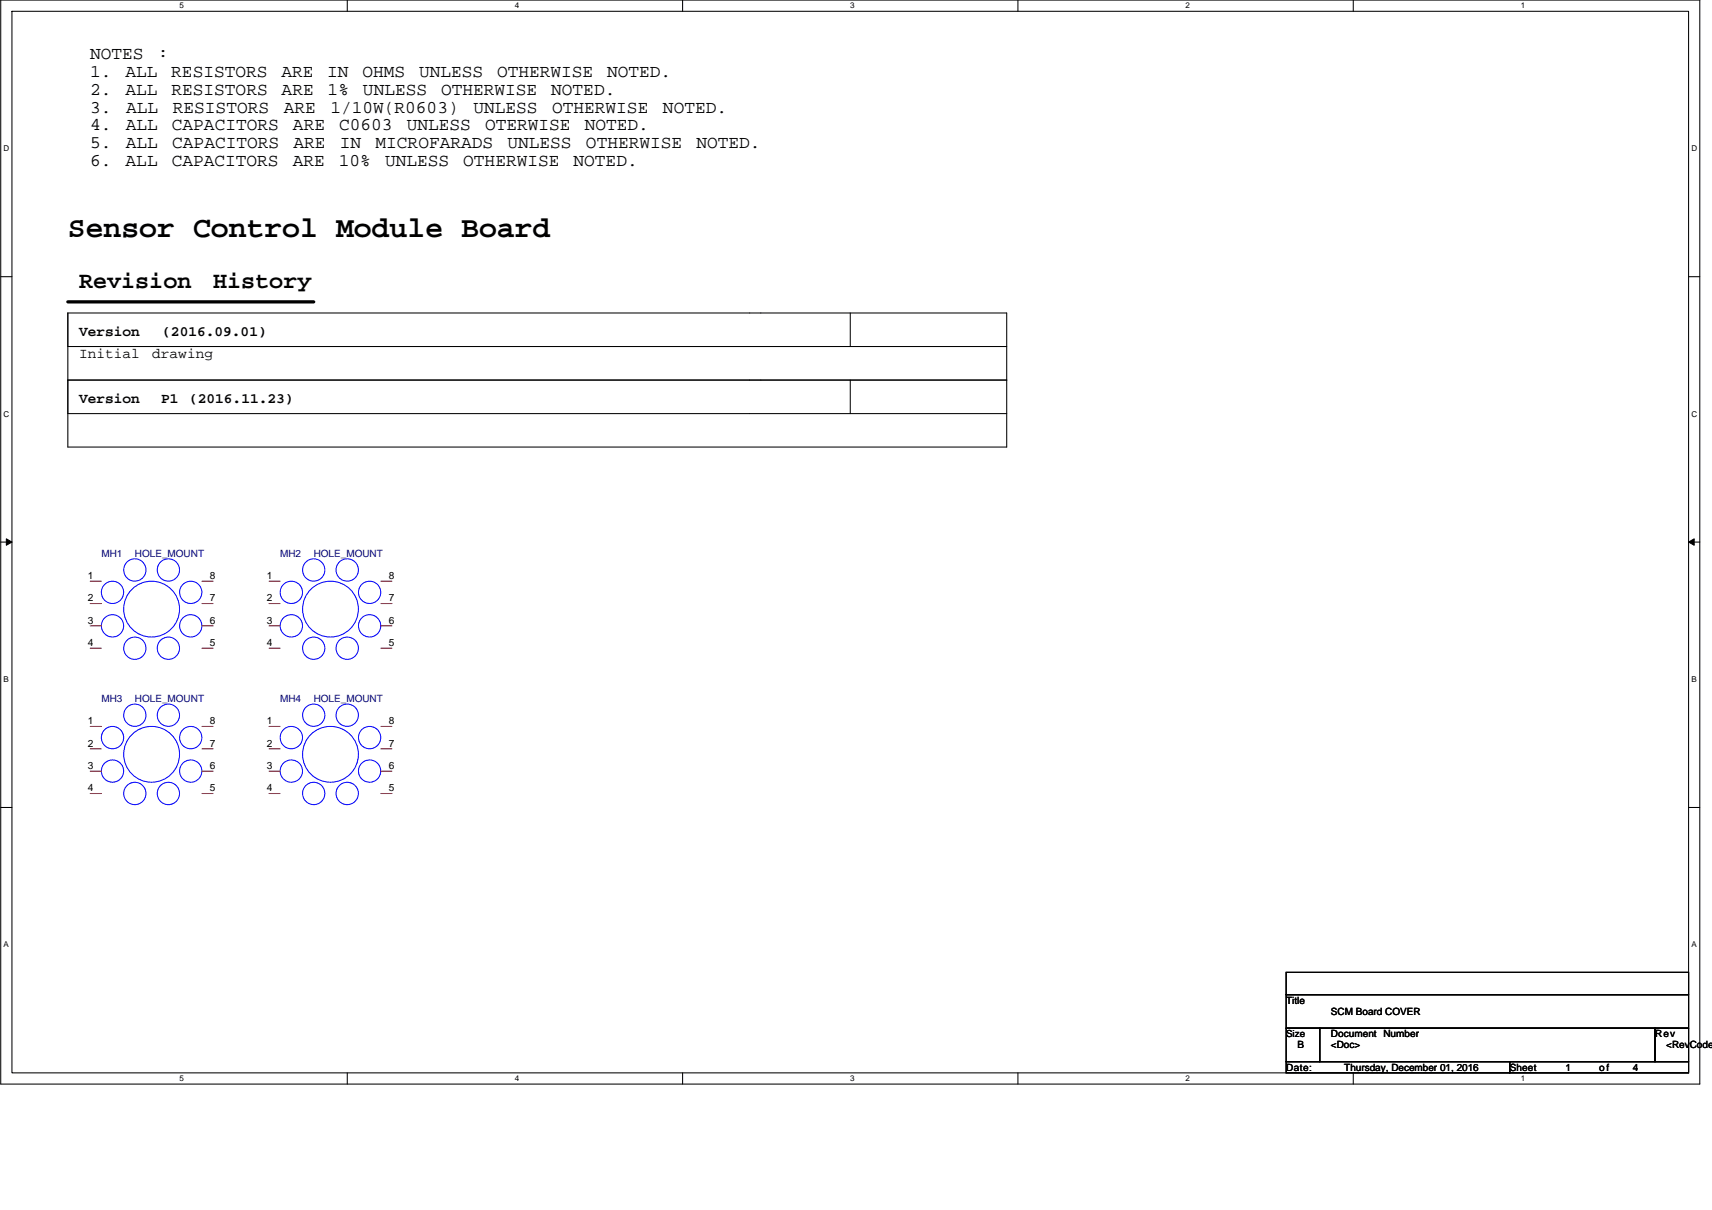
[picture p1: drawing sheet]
<svg xmlns="http://www.w3.org/2000/svg" width="420mm" height="297mm" viewBox="0 0 420 297" stroke-linecap="round" stroke-linejoin="round" font-family="sans-serif">
<path d="M.2 0h417v266.1h-417zM2.9 2.8h411.5v260.6h-411.5z" fill="none" stroke="#000" stroke-width=".25"/>
<g fill="#fff">
<path d="M44.1 .3h1.1v2.2h-1.1z"/>
<path d="M44.1 263.7h1.1v2.2h-1.1z"/>
</g>
<path d="M85.2 0v2.8M85.2 263.4v2.7" fill="none" stroke="#000" stroke-width=".25"/>
<g fill="#fff">
<path d="M126.4 .3h1.1v2.2h-1.1z"/>
<path d="M126.4 263.7h1.1v2.2h-1.1z"/>
</g>
<path d="M167.5 0v2.8M167.5 263.4v2.7" fill="none" stroke="#000" stroke-width=".25"/>
<g fill="#fff">
<path d="M208.7 .3h1.1v2.2h-1.1z"/>
<path d="M208.7 263.7h1.1v2.2h-1.1z"/>
</g>
<path d="M249.8 0v2.8M249.8 263.4v2.7" fill="none" stroke="#000" stroke-width=".25"/>
<g fill="#fff">
<path d="M291 .3h1.1v2.2h-1.1z"/>
<path d="M291 263.7h1.1v2.2h-1.1z"/>
</g>
<path d="M332.1 0v2.8M332.1 263.4v2.7" fill="none" stroke="#000" stroke-width=".25"/>
<g fill="#fff">
<path d="M373.3 .3h1.1v2.2h-1.1z"/>
<path d="M373.3 263.7h1.1v2.2h-1.1z"/>
<path d="M.9 35.3h1.4v2.2h-1.4z"/>
<path d="M415.1 35.3h1.4v2.2h-1.4z"/>
<path d="M.9 100.5h1.4v2.2h-1.4z"/>
<path d="M415.1 100.5h1.4v2.2h-1.4z"/>
</g>
<path d="M.2 67.9h2.7M414.4 67.9h2.8" fill="none" stroke="#000" stroke-width=".25"/>
<g fill="#fff">
<path d="M.9 165.7h1.3v2.2h-1.3z"/>
<path d="M415.1 165.7h1.3v2.2h-1.3z"/>
</g>
<path d="M.2 133.1h2.7M414.4 133.1h2.8" fill="none" stroke="#000" stroke-width=".25"/>
<path d="M1.6 132.3l1.3 .8-1.3 .8zM414.4 133.1l1.4-.8v1.6z" fill="#000" stroke="#000" stroke-width=".25"/>
<g fill="#fff">
<path d="M.8 230.8h1.4v2.2h-1.4z"/>
<path d="M415.1 230.8h1.3v2.2h-1.3z"/>
</g>
<g fill="none" stroke="#000" stroke-width=".25">
<path d="M16.6 76.8v8.3h230.5M16.6 76.8h230.5v16.5M16.6 76.8v16.5M208.7 76.8v8.3M16.6 93.3v16.4h230.5v-16.4M16.6 93.3v8.2h230.5M16.6 93.3h230.5M208.7 93.3v8.2M.2 198.2h2.7M414.4 198.2h2.8M315.6 238.7h98.8v5.5h-98.8zM315.6 252.4h8.3v8.2h-8.3z"/>
<path d="M315.6 244.2h98.8v8.2h-98.8zM323.9 252.4h82.3v8.2h-82.3zM406.2 252.4h8.2v8.2h-8.2zM315.6 260.6h54.9v2.8h-54.9zM370.5 260.6h43.9v2.8h-43.9z"/>
</g>
<path d="M16.6 74.1h60.4" fill="none" stroke="#000" stroke-width=".8"/>
<g fill="none" stroke="#00f" stroke-width=".25">
<circle cx="33.1" cy="139.9" r="2.74"/>
<circle cx="41.3" cy="139.9" r="2.74"/>
<circle cx="77" cy="139.9" r="2.74"/>
<circle cx="85.2" cy="139.9" r="2.75"/>
<circle cx="27.6" cy="153.6" r="2.74"/>
<circle cx="27.6" cy="145.4" r="2.73"/>
<circle cx="33.1" cy="159.1" r="2.73"/>
<circle cx="37.2" cy="149.5" r="6.9"/>
<circle cx="41.3" cy="159.1" r="2.73"/>
<circle cx="46.8" cy="153.6" r="2.74"/>
<circle cx="46.8" cy="145.4" r="2.73"/>
<circle cx="71.5" cy="153.6" r="2.75"/>
<circle cx="71.5" cy="145.4" r="2.74"/>
<circle cx="77" cy="159.1" r="2.73"/>
<circle cx="81.1" cy="149.5" r="6.9"/>
<circle cx="85.2" cy="159.1" r="2.74"/>
<circle cx="90.7" cy="153.6" r="2.74"/>
<circle cx="90.7" cy="145.4" r="2.73"/>
<circle cx="33.1" cy="175.6" r="2.73"/>
<circle cx="41.3" cy="175.6" r="2.73"/>
<circle cx="77" cy="175.6" r="2.73"/>
<circle cx="85.2" cy="175.6" r="2.74"/>
<circle cx="27.6" cy="181.1" r="2.74"/>
<circle cx="27.6" cy="189.3" r="2.73"/>
<circle cx="33.1" cy="194.8" r="2.74"/>
<circle cx="37.2" cy="185.2" r="6.9"/>
<circle cx="41.3" cy="194.8" r="2.74"/>
<circle cx="46.8" cy="181.1" r="2.74"/>
<circle cx="46.8" cy="189.3" r="2.73"/>
<circle cx="71.5" cy="181.1" r="2.75"/>
<circle cx="71.5" cy="189.3" r="2.74"/>
<circle cx="77" cy="194.8" r="2.74"/>
<circle cx="81.1" cy="185.2" r="6.9"/>
<circle cx="85.2" cy="194.8" r="2.75"/>
<circle cx="90.7" cy="181.1" r="2.74"/>
<circle cx="90.7" cy="189.3" r="2.73"/>
</g>
<g fill="none" stroke="#f00" stroke-width=".25">
<path d="M22.1 142.7h2.8M22.1 148.2h2.8M22.1 153.6h2.8M22.1 159.1h2.8M49.6 142.7h2.7M49.6 148.2h2.7M49.6 153.6h2.7M49.6 159.1h2.7M66 142.7h2.8M66 148.2h2.8M66 153.6h2.8M66 159.1h2.8"/>
<path d="M93.5 142.7h2.7M93.5 148.2h2.7M93.5 153.6h2.7M93.5 159.1h2.7M22.1 178.3h2.8M49.6 178.3h2.7M66 178.3h2.8M93.5 178.3h2.7M22.1 183.8h2.8M22.1 189.3h2.8M22.1 194.8h2.8M49.6 183.8h2.7"/>
<path d="M49.6 189.3h2.7M49.6 194.8h2.7M66 183.8h2.8M66 189.3h2.8M66 194.8h2.8M93.5 183.8h2.7M93.5 189.3h2.7M93.5 194.8h2.7"/>
</g>
<text font-size="7.3" x="16.6" y="58.2">Sensor Control Module Board</text>
<g font-size="5.8">
<text x="19.4" y="70.7">Revision</text>
<text x="52.3" y="70.7">History</text>
</g>
<g font-size="4.4">
<text x="22.1" y="14.5">NOTES</text>
<text x="38.7" y="14.5">:</text>
<text x="22.1" y="18.9">1.</text>
<text x="22.1" y="23.3">2.</text>
<text x="30.8" y="18.9">ALL</text>
<text x="30.8" y="23.3">ALL</text>
<text x="42" y="18.9">RESISTORS</text>
<text x="42.1" y="23.3">RESISTORS</text>
<text x="69" y="18.9">ARE</text>
<text x="69.1" y="23.3">ARE</text>
<text x="80.3" y="18.9">IN</text>
<text x="80.4" y="23.3">1%</text>
<text x="89" y="18.9">OHMS</text>
<text x="89.1" y="23.3">UNLESS</text>
<text x="102.8" y="18.9">UNLESS</text>
<text x="108.2" y="23.3">OTHERWISE</text>
<text x="122" y="18.9">OTHERWISE</text>
<text x="135.3" y="23.3">NOTED.</text>
<text x="149" y="18.9">NOTED.</text>
<text x="22.1" y="27.6">3.</text>
<text x="31" y="27.6">ALL</text>
<text x="42.4" y="27.6">RESISTORS</text>
<text x="69.6" y="27.6">ARE</text>
<text x="81.1" y="27.6">1/10W(R0603)</text>
<text x="116.2" y="27.6">UNLESS</text>
<text x="135.5" y="27.6">OTHERWISE</text>
<text x="162.7" y="27.6">NOTED.</text>
<text x="22.1" y="32">4.</text>
<text x="30.8" y="32">ALL</text>
<text x="42.2" y="32">CAPACITORS</text>
<text x="71.9" y="32">ARE</text>
<text x="83.2" y="32">C0603</text>
<text x="99.8" y="32">UNLESS</text>
<text x="119.1" y="32">OTERWISE</text>
<text x="143.5" y="32">NOTED.</text>
<text x="22.1" y="36.4">5.</text>
<text x="22.1" y="40.8">6.</text>
<text x="30.8" y="40.8">ALL</text>
<text x="30.9" y="36.4">ALL</text>
<text x="42.2" y="40.8">CAPACITORS</text>
<text x="42.3" y="36.4">CAPACITORS</text>
<text x="71.8" y="40.8">ARE</text>
<text x="72" y="36.4">ARE</text>
<text x="83.2" y="40.8">10%</text>
<text x="83.4" y="36.4">IN</text>
<text x="92.2" y="36.4">MICROFARADS</text>
<text x="94.5" y="40.8">UNLESS</text>
<text x="113.7" y="40.8">OTHERWISE</text>
<text x="124.6" y="36.4">UNLESS</text>
<text x="140.8" y="40.8">NOTED.</text>
<text x="143.8" y="36.4">OTHERWISE</text>
<text x="170.9" y="36.4">NOTED.</text>
</g>
<g font-size="3.6">
<text x="19.4" y="82.6">Version</text>
<text x="39.8" y="82.6">(2016.09.01)</text>
<text x="19.4" y="87.9">Initial</text>
<text x="37.3" y="87.9">drawing</text>
<text x="19.4" y="99">Version</text>
<text x="39.5" y="99">P1</text>
<text x="46.4" y="99">(2016.11.23)</text>
</g>
<g font-size="2.5" fill="#000080">
<text x="24.9" y="136.7">MH1</text>
<text x="33.1" y="136.7">HOLE_MOUNT</text>
<text x="68.8" y="136.7">MH2</text>
<text x="77" y="136.7">HOLE_MOUNT</text>
<text x="24.9" y="172.3">MH3</text>
<text x="33.1" y="172.3">HOLE_MOUNT</text>
<text x="68.8" y="172.3">MH4</text>
<text x="77" y="172.3">HOLE_MOUNT</text>
</g>
<g font-size="2.5">
<text x="21.6" y="142.1">1</text>
<text x="51.5" y="142.1">8</text>
<text x="65.5" y="142.1">1</text>
<text x="95.4" y="142.1">8</text>
<text x="21.6" y="147.6">2</text>
<text x="51.5" y="147.6">7</text>
<text x="65.5" y="147.6">2</text>
<text x="95.4" y="147.6">7</text>
<text x="21.6" y="153.1">3</text>
<text x="51.5" y="153.1">6</text>
<text x="65.5" y="153.1">3</text>
<text x="95.4" y="153.1">6</text>
<text x="21.6" y="158.6">4</text>
<text x="51.5" y="158.6">5</text>
<text x="65.5" y="158.6">4</text>
<text x="95.4" y="158.6">5</text>
<text x="21.6" y="177.8">1</text>
<text x="51.5" y="177.8">8</text>
<text x="65.5" y="177.8">1</text>
<text x="95.4" y="177.8">8</text>
<text x="21.6" y="183.3">2</text>
<text x="51.5" y="183.3">7</text>
<text x="65.5" y="183.3">2</text>
<text x="95.4" y="183.3">7</text>
<text x="21.6" y="188.7">3</text>
<text x="51.5" y="188.7">6</text>
<text x="65.5" y="188.7">3</text>
<text x="95.4" y="188.7">6</text>
<text x="21.6" y="194.2">4</text>
<text x="51.5" y="194.2">5</text>
<text x="65.5" y="194.2">4</text>
<text x="95.4" y="194.2">5</text>
<text x="315.6" y="246.4">Title</text>
<text x="326.6" y="249.1">SCM Board COVER</text>
<text x="318.4" y="257.3">B</text>
<text x="326.6" y="254.6">Document Number</text>
<text x="326.6" y="257.3">&lt;Doc&gt;</text>
<text x="406.2" y="254.6">Rev</text>
<text x="408.9" y="257.3">&lt;RevCode</text>
<text x="315.6" y="262.8">Date:</text>
<text x="329.9" y="262.8">Thursday, December 01, 2016</text>
<text x="370.5" y="262.8">Sheet</text>
<text x="384.2" y="262.8">1</text>
<text x="392.5" y="262.8">of</text>
<text x="400.7" y="262.8">4</text>
</g>
<text font-size="2.4" x="315.6" y="254.6">Size</text>
<g font-size="2">
<text x="44.1" y="2.1">5</text>
<text x="126.4" y="2.1">4</text>
<text x="208.7" y="2.1">3</text>
<text x="291" y="2.1">2</text>
<text x="373.3" y="2.1">1</text>
<text x=".9" y="37.1">D</text>
<text x="415.1" y="37.1">D</text>
<text x=".9" y="102.3">C</text>
<text x="415.1" y="102.3">C</text>
<text x=".9" y="167.4">B</text>
<text x="415.1" y="167.4">B</text>
<text x=".9" y="232.6">A</text>
<text x="415.1" y="232.6">A</text>
<text x="44.1" y="265.4">5</text>
<text x="126.4" y="265.4">4</text>
<text x="208.7" y="265.4">3</text>
<text x="291" y="265.4">2</text>
<text x="373.3" y="265.4">1</text>
</g>
</svg>
